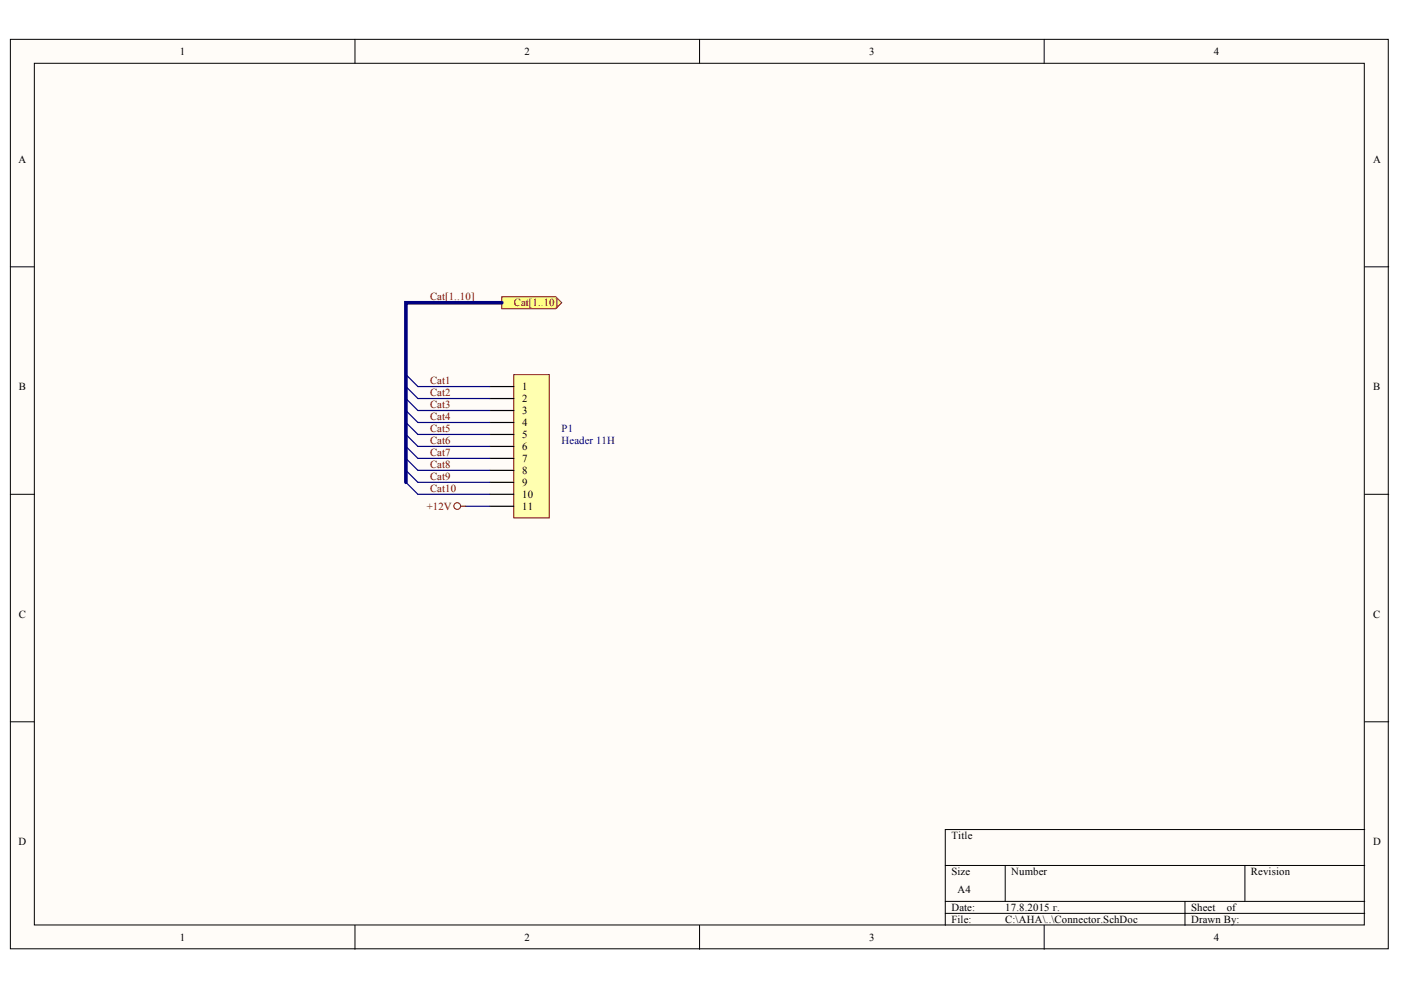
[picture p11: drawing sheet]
<svg xmlns="http://www.w3.org/2000/svg" width="297mm" height="210mm" viewBox="0 0 297 210" stroke-linecap="round" stroke-linejoin="round" font-family="sans-serif">
<g fill="#fffcf8" stroke="#000" stroke-width=".21">
<path d="M2.2 8.3h292.1v192.9h-292.1z"/>
<path d="M7.3 13.4h282v182.7h-282z"/>
</g>
<g fill="none" stroke="#000" stroke-width=".21">
<path d="M75.3 8.3v5.1M148.3 8.3v5.1M221.4 8.3v5.1M2.2 56.6h5.1M289.4 56.6h5M2.2 104.8h5.1M289.4 104.8h5M2.2 153h5.1M289.4 153h5M289.4 175.9h-89v20.3M75.3 196.2v5.1M148.3 196.2v5.1"/>
<path d="M200.4 183.5h89M200.4 191.1h89M200.4 193.7h89M213.1 183.5v7.6M221.4 196.2v5.1M251.2 191.1v5.1M263.9 183.5v7.6"/>
</g>
<path d="M108.9 79.4h7.6v30.4h-7.6z" fill="#ffffb0" stroke="#800000" stroke-width=".21"/>
<path d="M103.8 82h5.1M103.8 84.5h5.1M103.8 87h5.1M103.8 89.6h5.1M103.8 92.1h5.1M103.8 94.7h5.1M103.8 97.2h5.1M103.8 99.7h5.1M103.8 102.3h5.1M103.8 104.8h5.1M103.8 107.3h5.1" fill="none" stroke="#000" stroke-width=".25"/>
<path d="M86.1 79.4l2.5 2.6h15.2M86.1 82l2.5 2.5h15.2M86.1 84.5l2.5 2.5h15.2M86.1 87l2.5 2.6h15.2M86.1 89.6l2.5 2.5h15.2M86.1 92.1l2.5 2.6h15.2M86.1 94.7l2.5 2.5h15.2M86.1 97.2l2.5 2.5h15.2M86.1 99.7l2.5 2.6h15.2M86.1 102.3l2.5 2.5h15.2M98.8 107.3h5" fill="none" stroke="#000080" stroke-width=".25"/>
<circle cx="96.9" cy="107.3" r=".71" fill="none" stroke="#800000" stroke-width=".21"/>
<path d="M97.7 107.3h1.1" fill="none" stroke="#800000" stroke-width=".25"/>
<path d="M106.4 62.9h11.4l1.3 1.3-1.3 1.3h-11.4z" fill-rule="evenodd" fill="#ffff80" stroke="#800000" stroke-width=".21"/>
<path d="M106.4 64.2h-20.3v38.1" fill="none" stroke="#000080" stroke-width=".76"/>
<g font-size="2.3">
<text x="38.1" y="11.7">1</text>
<text x="111.2" y="11.7">2</text>
<text x="184.3" y="11.7">3</text>
<text x="257.4" y="11.7">4</text>
<text x="3.9" y="34.5">A</text>
<text x="291.1" y="34.5">A</text>
<text x="4" y="82.7">B</text>
<text x="110.7" y="82.7">1</text>
<text x="291.1" y="82.7">B</text>
<text x="110.7" y="85.3">2</text>
<text x="110.7" y="87.8">3</text>
<text x="110.7" y="90.3">4</text>
<text x="110.7" y="92.9">5</text>
<text x="110.7" y="95.4">6</text>
<text x="110.7" y="97.9">7</text>
<text x="110.7" y="100.5">8</text>
<text x="110.7" y="103">9</text>
<text x="110.7" y="105.6">10</text>
<text x="110.7" y="108.2">11</text>
<text x="4" y="131">C</text>
<text x="291.1" y="131">C</text>
<text x="3.9" y="179.2">D</text>
<text x="201.7" y="177.9">Title</text>
<text x="291.1" y="179.2">D</text>
<text x="201.7" y="185.6">Size</text>
<text x="214.4" y="185.6">Number</text>
<text x="265.2" y="185.6">Revision</text>
<text x="203" y="189.4">A4</text>
<text x="201.7" y="193.2">Date:</text>
<text x="201.7" y="195.7">File:</text>
<text x="213.1" y="193.2">17.8.2015 г.</text>
<text x="213.1" y="195.7">C:\AHA\..\Connector.SchDoc</text>
<text x="252.5" y="193.2">Sheet</text>
<text x="252.5" y="195.7">Drawn By:</text>
<text x="260.1" y="193.2">of</text>
<text x="38.1" y="199.5">1</text>
<text x="111.2" y="199.5">2</text>
<text x="184.3" y="199.5">3</text>
<text x="257.4" y="199.5">4</text>
</g>
<g font-size="2.3" fill="#800000">
<text x="91.2" y="63.7">Cat[1..10]</text>
<text x="108.9" y="65">Cat[1..10]</text>
<text x="91.2" y="81.5">Cat1</text>
<text x="91.2" y="84">Cat2</text>
<text x="91.2" y="86.5">Cat3</text>
<text x="91.2" y="89.1">Cat4</text>
<text x="91.2" y="91.6">Cat5</text>
<text x="91.2" y="94.1">Cat6</text>
<text x="91.2" y="96.7">Cat7</text>
<text x="91.2" y="99.2">Cat8</text>
<text x="91.2" y="101.7">Cat9</text>
<text x="91.2" y="104.4">Cat10</text>
<text x="90.5" y="108.2">+12V</text>
</g>
<g font-size="2.3" fill="#000080">
<text x="119.1" y="91.6">P1</text>
<text x="119.1" y="94.1">Header 11H</text>
</g>
</svg>
